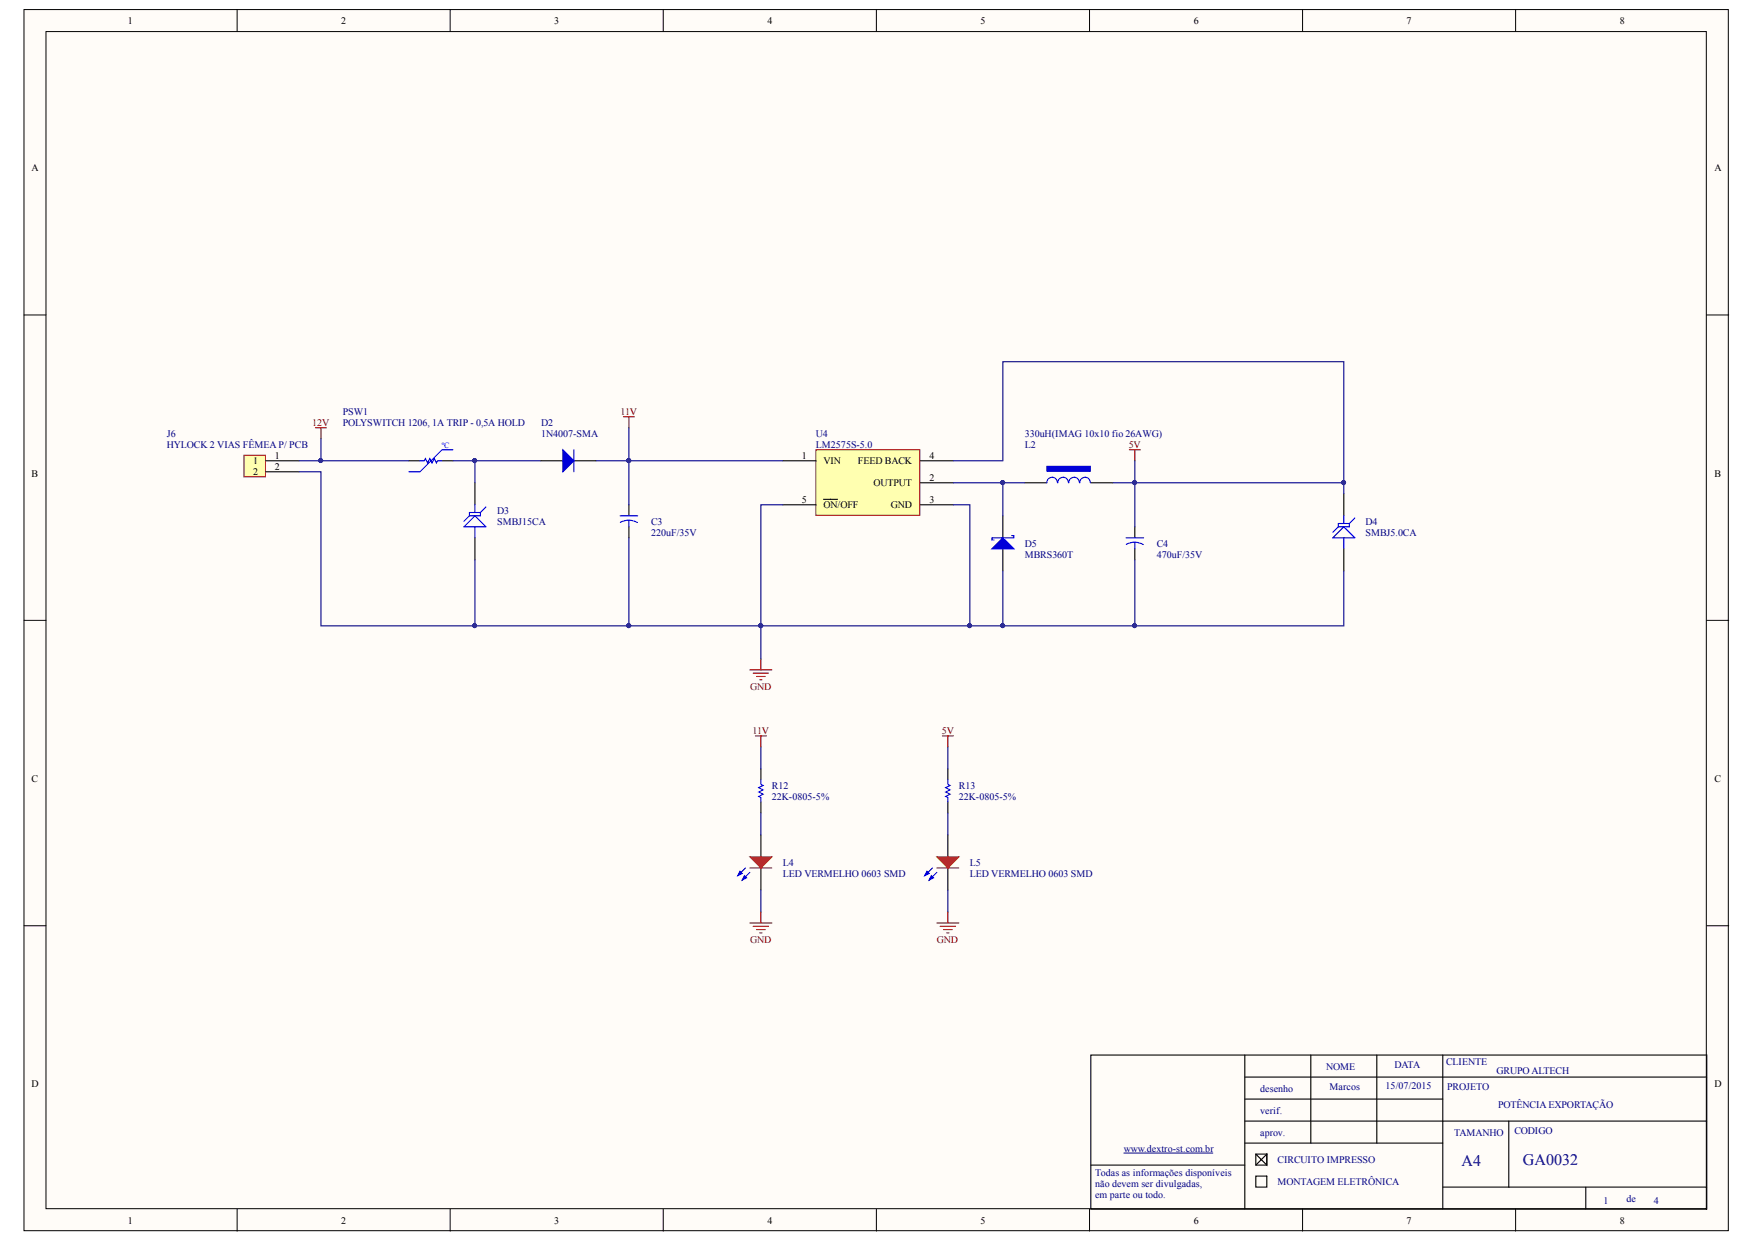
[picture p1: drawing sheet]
<svg xmlns="http://www.w3.org/2000/svg" width="297mm" height="210mm" viewBox="0 0 297 210" stroke-linecap="round" stroke-linejoin="round" font-family="sans-serif">
<g fill="#fffcf8" stroke="#000" stroke-width=".17">
<path d="M4.1 1.6h287.8v206.2h-287.8z"/>
<path d="M7.8 5.3h280.3v198.8h-280.3z"/>
</g>
<g fill="none" stroke="#000" stroke-width=".17">
<path d="M40 1.6v3.7M76 1.6v3.7M112 1.6v3.7M148 1.6v3.7M184 1.6v3.7M220 1.6v3.7M255.9 1.6v3.7M4.1 53.2h3.7M288.2 53.2h3.7M4.1 104.8h3.7M288.2 104.8h3.7M4.1 156.3h3.7"/>
<path d="M288.2 156.3h3.7M40 204.2v3.7M76 204.2v3.7M112 204.2v3.7M148 204.2v3.7M184 204.2v3.7M220 204.2v3.7M255.9 204.2v3.7"/>
</g>
<g fill="none" stroke="#000" stroke-width=".19">
<path d="M69.1 77.8h1.8M74.6 77.8h1.9M80.2 81.5v3.7M80.2 90.8v3.7M184.2 178.2h104v26h-104zM210.2 178.2v26M221.4 178.2v14.8M232.5 178.2v14.8M243.6 178.2v26M184.2 196.7h26M210.2 181.9h78M210.2 185.6h33.4"/>
<path d="M210.2 189.3h78M210.2 193h33.4M212.1 194.9h1.8v1.8h-1.8zM212.1 198.6h1.8v1.9h-1.8zM254.8 189.3v11.2M243.6 200.5h44.6M267.8 200.5v3.7"/>
</g>
<path d="M189.8 194.7h15" fill="none" stroke="#000080" stroke-width=".17"/>
<path d="M70.9 77.8h.8l.1-.4 .4 .8 .4-.8 .4 .8 .3-.8 .4 .8 .2-.4h.7M76.5 76h-1.9l-3.7 3.7h-1.8M79.3 87.1l-1 .9M80.2 87.1l1.9 1.9h-3.8zM80.2 85.2v1.3M80.2 89v1.8M81.1 86.5v.6h-1.8M81.1 86.5h-1.8v.6M82.1 85.6l-1 .9" fill="none" stroke="#00f" stroke-width=".19"/>
<path d="M76.5 77.8h3.7v3.7" fill="none" stroke="#000080" stroke-width=".19"/>
<circle cx="80.1" cy="77.8" r=".33" fill="#000080" stroke="#000080" stroke-width=".17"/>
<path d="M41.2 76.9h3.6v3.6h-3.6z" fill="#ffffb0" stroke="#800000" stroke-width=".17"/>
<path d="M44.9 77.8h5.6M44.9 79.7h5.6M91.3 77.8h3.8M96.9 77.8h3.7M106.2 85.2v1.9M106.2 89v1.8" fill="none" stroke="#000" stroke-width=".19"/>
<path d="M80.2 77.8h11.1M100.6 77.8h5.6v7.4" fill="none" stroke="#000080" stroke-width=".19"/>
<g fill="#000080" stroke="#000080" stroke-width=".17">
<circle cx="80.1" cy="77.8" r=".33"/>
<circle cx="106.2" cy="77.8" r=".33"/>
</g>
<path d="M96.9 76v3.7M104.7 87.1h3M106.2 87.8l.7 .2 .7 .2M106.2 87.8l-.7 .1-.8 .3M106.2 87.8v1.2" fill="none" stroke="#00f" stroke-width=".19"/>
<path d="M95.1 76l1.8 1.8-1.8 1.9z" fill="#00f" stroke="#00f" stroke-width=".19"/>
<path d="M137.8 76h17.5v11h-17.5z" fill="#ffffb0" stroke="#800000" stroke-width=".17"/>
<g fill="none" stroke="#000" stroke-width=".19">
<path d="M132.2 77.8h5.6M155.4 77.8h5.6M132.2 85.2h5.6M139.1 84.3h2.3M155.4 81.5h5.6M155.4 85.2h5.6M169.4 87.1v3.7M169.4 92.7v3.7M173.1 81.5h3.7M184.2 81.5h3.7M191.6 89v1.8M191.6 92.7v1.8"/>
<path d="M226.9 83.4v3.7M226.9 92.7v3.7M128.5 129.8v1.9M128.5 135.4v1.9M160.1 129.8v1.9M160.1 135.4v1.9M128.5 141v3.7M128.5 146.6v3.7M160.1 141v3.7M160.1 146.6v3.7M212.1 194.9l1.8 1.8v-1.8l-1.8 1.8"/>
</g>
<g fill="none" stroke="#000080" stroke-width=".19">
<path d="M50.5 79.7h3.7v26h115.2v-9.3M50.5 77.8h18.6M54.2 74.1v3.7M106.2 72.2v5.6h26M161 77.8h8.4v-16.7h57.5v20.4M191.6 77.8v3.7h35.3v1.9M80.2 94.5v11.2M106.2 90.8v14.9M132.2 85.2h-3.7v26.1M161 81.5h8.4v5.6M161 85.2h2.8v20.5M169.4 81.5h3.7"/>
<path d="M187.9 81.5h3.7v7.5M191.6 94.5v11.2M226.9 96.4v9.3h-57.5M128.5 126.1v3.7M128.5 137.3v3.7M160.1 126.1v3.7M160.1 137.3v3.7M128.5 150.3v3.7M160.1 150.3v3.7"/>
</g>
<g fill="#000080" stroke="#000080" stroke-width=".17">
<circle cx="106.2" cy="77.8" r=".33"/>
<circle cx="169.3" cy="81.5" r=".33"/>
<circle cx="191.6" cy="81.5" r=".33"/>
<circle cx="191.6" cy="105.6" r=".33"/>
<circle cx="163.7" cy="105.6" r=".33"/>
<circle cx="128.5" cy="105.6" r=".33"/>
<circle cx="80.1" cy="105.6" r=".33"/>
<circle cx="106.2" cy="105.6" r=".33"/>
<circle cx="54.1" cy="77.8" r=".33"/>
<circle cx="169.3" cy="105.6" r=".33"/>
<circle cx="226.9" cy="81.5" r=".33"/>
</g>
<g fill="none" stroke="#800000" stroke-width=".19">
<path d="M53.3 72.2h1.8M54.2 72.2v1.9M105.3 70.4h1.8M106.2 70.4v1.8M190.7 76h1.9M191.6 76v1.8M126.6 113.1h3.7M127.2 113.7h2.6M127.7 114.2h1.5M128.3 114.8h.4M128.5 111.3v1.8M127.6 124.3h1.8"/>
<path d="M128.5 124.3v1.8M159.1 124.3h1.9M160.1 124.3v1.8M126.6 155.9h3.7M127.2 156.4h2.6M127.7 157h1.5M128.3 157.5h.4M128.5 154v1.9M158.2 155.9h3.7M158.8 156.4h2.6M159.3 157h1.5M159.9 157.5h.3"/>
<path d="M160.1 154v1.9"/>
</g>
<g fill="#00f" stroke="#00f" stroke-width=".19">
<path d="M169.4 90.8l1.8 1.9h-3.7z"/>
<path d="M125.7 147.9l.4 .3-.8 .4z"/>
<path d="M125 147.1l.3 .4-.7 .4z"/>
<path d="M157.3 147.9l.3 .3-.7 .4z"/>
<path d="M156.5 147.1l.4 .4-.7 .4z"/>
</g>
<g fill="none" stroke="#00f" stroke-width=".19">
<path d="M170.8 90.4h.4v.4h-3.7v.4h.4M178.6 81.5a.89 .89 0 0 0-.9-.9 .89 .89 0 0 0-.9 .9M180.4 81.5a.89 .89 0 0 0-.9-.9 .89 .89 0 0 0-.9 .9M182.3 81.5a.89 .89 0 0 0-.9-.9 .89 .89 0 0 0-.9 .9M184.1 81.5a.88 .88 0 0 0-.9-.9 .88 .88 0 0 0-.8 .9M190.2 90.8h2.9M191.6 91.6l.8 .1 .7 .3M191.6 91.6h-.7l-.7 .3M191.6 91.6v1.1M226 89l-.9 .9M226.9 89l1.9 1.8h-3.7zM226.9 87.1v1.3"/>
<path d="M226.9 90.8v1.9M227.9 88.4v.6h-1.9M227.9 88.4h-1.9v.6M228.8 87.5l-.9 .9M128.5 131.7v.7l.4 .2-.8 .4 .8 .4-.8 .3 .8 .4-.8 .4 .4 .2v.7M160.1 131.7v.7l.3 .2-.7 .4 .7 .4-.7 .3 .7 .4-.7 .4 .4 .2v.7M125.9 146.6l-1.3 1.3M126.6 147.3l-1.3 1.3M157.5 146.6l-1.3 1.3M158.2 147.3l-1.3 1.3"/>
</g>
<path d="M176.8 78.7h7.3v.9h-7.3z" fill="#00f" stroke="#00f" stroke-width=".17"/>
<g fill="#f00" stroke="#f00" stroke-width=".19">
<path d="M126.6 144.7h3.7l-1.8 1.9z"/>
<path d="M158.2 144.7h3.7l-1.8 1.9z"/>
</g>
<path d="M126.6 146.6h3.7M158.2 146.6h3.7" fill="none" stroke="#f00" stroke-width=".19"/>
<g font-size="2.7" fill="#000080">
<text x="246.8" y="196.9">A4</text>
<text x="257.2" y="196.8">GA0032</text>
</g>
<g font-size="1.7">
<text x="21.6" y="4">1</text>
<text x="57.6" y="4">2</text>
<text x="93.6" y="4">3</text>
<text x="129.6" y="4">4</text>
<text x="165.5" y="4">5</text>
<text x="201.6" y="4">6</text>
<text x="237.5" y="4">7</text>
<text x="273.6" y="4">8</text>
<text x="5.3" y="28.9">A</text>
<text x="289.5" y="28.9">A</text>
<text x="46.4" y="77.4">1</text>
<text x="135.4" y="77.4">1</text>
<text x="156.9" y="77.4">4</text>
<text x="5.3" y="80.5">B</text>
<text x="42.8" y="78.4">1</text>
<text x="42.8" y="80.2">2</text>
<text x="46.4" y="79.3">2</text>
<text x="139.1" y="78.4">VIN</text>
<text x="144.9" y="78.4">FEED BACK</text>
<text x="147.5" y="82.1">OUTPUT</text>
<text x="156.9" y="81.1">2</text>
<text x="289.5" y="80.5">B</text>
<text x="135.4" y="84.9">5</text>
<text x="139.1" y="85.8">ON/OFF</text>
<text x="150.4" y="85.8">GND</text>
<text x="156.9" y="84.9">3</text>
<text x="5.3" y="132.1">C</text>
<text x="289.5" y="132.1">C</text>
<text x="5.3" y="183.6">D</text>
<text x="289.5" y="183.6">D</text>
<text x="21.6" y="206.6">1</text>
<text x="57.6" y="206.6">2</text>
<text x="93.6" y="206.6">3</text>
<text x="129.6" y="206.6">4</text>
<text x="165.5" y="206.6">5</text>
<text x="201.6" y="206.6">6</text>
<text x="237.5" y="206.6">7</text>
<text x="273.6" y="206.6">8</text>
</g>
<g font-size="1.7" fill="#800000">
<text x="52.7" y="71.9">12V</text>
<text x="104.8" y="70">11V</text>
<text x="190.6" y="75.6">5V</text>
<text x="126.7" y="116.4">GND</text>
<text x="127.1" y="123.9">11V</text>
<text x="159.1" y="123.9">5V</text>
<text x="126.7" y="159.3">GND</text>
<text x="158.2" y="159.3">GND</text>
</g>
<g font-size="1.7" fill="#000080">
<text x="57.9" y="70">PSW1</text>
<text x="57.9" y="71.9">POLYSWITCH 1206, 1A TRIP - 0,5A HOLD</text>
<text x="91.4" y="71.9">D2</text>
<text x="28.2" y="73.7">J6</text>
<text x="28.2" y="75.6">HYLOCK 2 VIAS FÊMEA P/ PCB</text>
<text x="91.4" y="73.7">1N4007-SMA</text>
<text x="137.8" y="73.7">U4</text>
<text x="137.8" y="75.6">LM2575S-5.0</text>
<text x="173.1" y="75.6">L2</text>
<text x="173.1" y="73.7">330uH(IMAG 10x10 fio 26AWG)</text>
<text x="84" y="86.7">D3</text>
<text x="84" y="88.6">SMBJ15CA</text>
<text x="109.9" y="88.6">C3</text>
<text x="230.6" y="88.6">D4</text>
<text x="109.9" y="90.4">220uF/35V</text>
<text x="173.1" y="92.3">D5</text>
<text x="173.1" y="94.2">MBRS360T</text>
<text x="195.3" y="92.3">C4</text>
<text x="195.3" y="94.2">470uF/35V</text>
<text x="230.6" y="90.4">SMBJ5.0CA</text>
<text x="130.4" y="133.2">R12</text>
<text x="130.4" y="135">22K-0805-5%</text>
<text x="161.9" y="133.2">R13</text>
<text x="161.9" y="135">22K-0805-5%</text>
<text x="132.2" y="146.2">L4</text>
<text x="132.2" y="148">LED VERMELHO 0603 SMD</text>
<text x="163.8" y="146.2">L5</text>
<text x="163.8" y="148">LED VERMELHO 0603 SMD</text>
<text x="244.2" y="179.9">CLIENTE</text>
<text x="212.8" y="184.3">desenho</text>
<text x="223.9" y="180.6">NOME</text>
<text x="224.5" y="184.1">Marcos</text>
<text x="234" y="183.9">15/07/2015</text>
<text x="235.5" y="180.4">DATA</text>
<text x="244.4" y="184.1">PROJETO</text>
<text x="252.7" y="181.3">GRUPO ALTECH</text>
<text x="212.8" y="188.1">verif.</text>
<text x="212.8" y="191.8">aprov.</text>
<text x="245.5" y="191.8">TAMANHO</text>
<text x="253" y="187.1">POTÊNCIA EXPORTAÇÃO</text>
<text x="255.8" y="191.5">CODIGO</text>
<text x="189.8" y="194.6">www.dextro-st.com.br</text>
<text x="215.8" y="196.4">CIRCUITO IMPRESSO</text>
<text x="185" y="198.6">Todas as informações disponíveis</text>
<text x="185" y="200.5">não devem ser divulgadas,</text>
<text x="185" y="202.3">em parte ou todo.</text>
<text x="215.8" y="200.1">MONTAGEM ELETRÔNICA</text>
<text x="270.8" y="203.3">1</text>
<text x="274.7" y="202.9">de</text>
<text x="279.3" y="203.3">4</text>
</g>
<text font-size="1.4" fill="#00f" x="74.6" y="75.7">ºC</text>
</svg>
